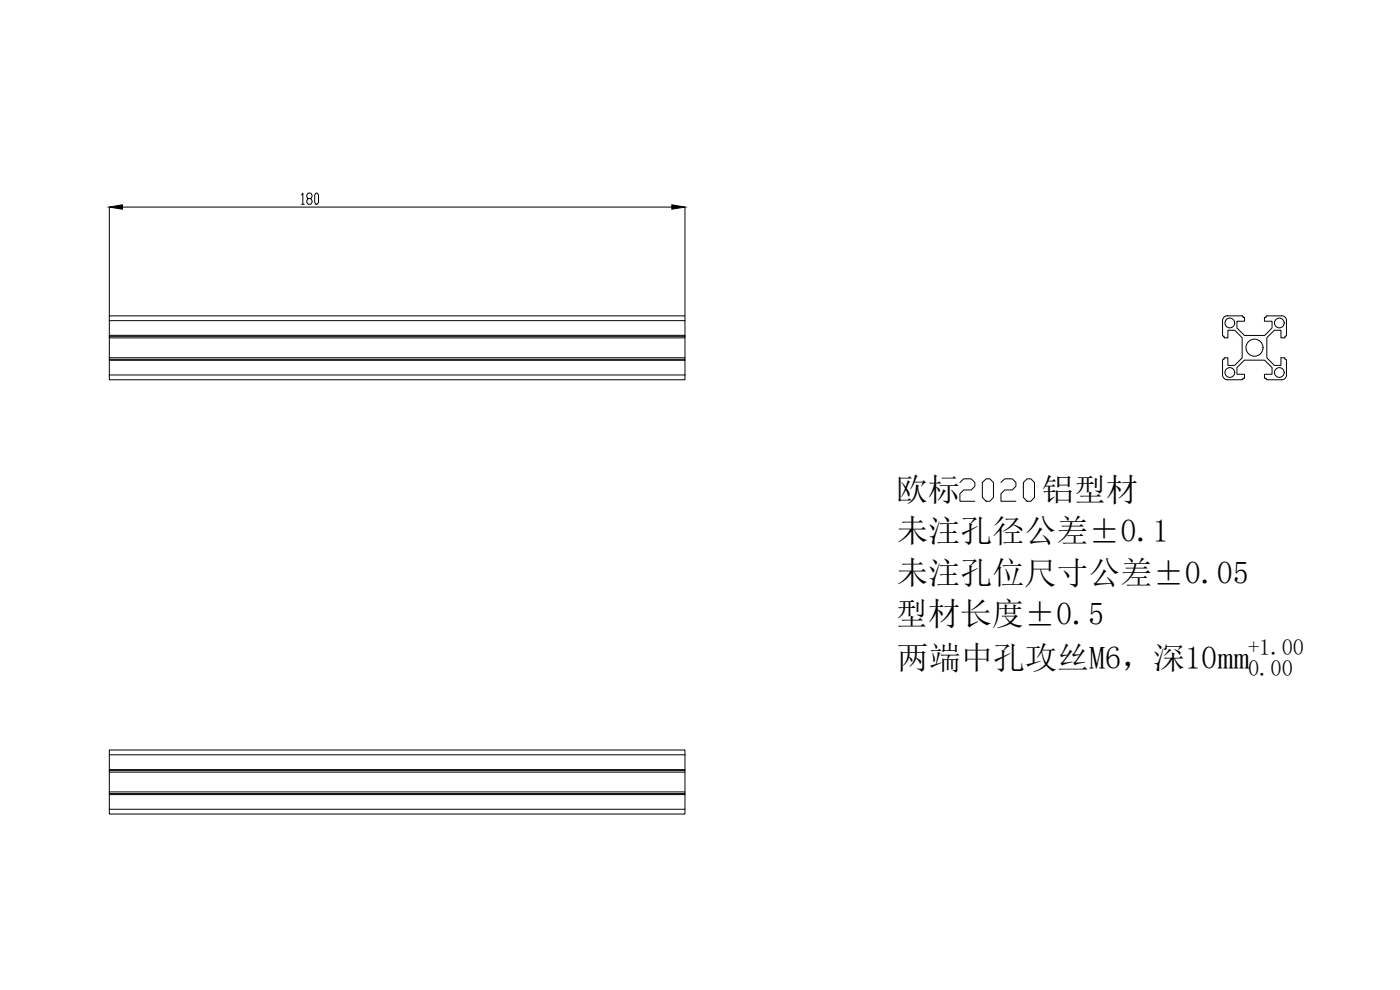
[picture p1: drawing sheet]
<svg xmlns="http://www.w3.org/2000/svg" width="420mm" height="297mm" viewBox="0 0 420 297" stroke-linecap="round" stroke-linejoin="round" font-family="sans-serif">
<!-- layer: 0 -->
<g fill="none" stroke="#000" stroke-width=".3">
<path d="M32.8 96.2v-1.4h172.8v1.4M368.3 94.8l4.5-.1 .2 .3M368.4 94.7a1.46 1.46 0 0 0-1.5 1.5v4.4l.3 .3M373 95v.2h.5v1.2h-2.3v2l2.3 2.3h6l2.3-2.3v-2h-2.3v-1.2h.4v-.2M380 95l.3-.3 4.3 .1a1.38 1.38 0 0 1 1.5 1.4v4.4l-.3 .3M32.8 112.5v-4.4h172.8v4.4M32.8 100.9v-.3h172.8v.3M32.8 100.6v-4.4h172.8v4.4M32.8 112.5v1.4h172.8v-1.4M32.8 108.1v-.3h172.8v.3M32.8 100.9v.5h172.8v-.5M32.8 107.8v-.5h172.8v.5"/>
<path d="M32.8 112.5h172.8M32.8 100.9h172.8M32.8 101.4v5.9M205.6 101.4v5.9M366.9 112.5a1.46 1.46 0 0 0 1.5 1.4M367.2 100.9h.2v.5h1.1v-2.3h2l2.3 2.2v6.1l-2.3 2.2h-2v-2.3h-1.1v.5l-.5 .3v4.4M368.3 113.9h4.4M373 113.7v-.2h.5v-1.2h-2.3v-2l2.3-2.2h6l2.3 2.2v2h-2.3v1.2h.4v.2M373 113.6l-.2 .3M380 113.6l.3 .3M385.8 100.9h-.2v.5h-1.2v-2.3h-2l-2.2 2.2v6.1l2.2 2.2h2v-2.3h1.2v.5l.5 .3v4.4M386.1 112.5a1.46 1.46 0 0 1-1.4 1.4h-4.5"/>
<path d="M288.1 144.8l1.1-1.1h2.3l1.1 1.1v1.1l-1.1 1.1h-2.3l-1.1 1.2v2.2h4.5M294.8 144.8l1.2-1.1h1.1l1.1 1.1v4.5l-1.1 1.1h-1.1l-1.2-1.1zM300.4 144.8l1.1-1.1h2.3l1.1 1.1v1.1l-1.1 1.1h-2.3l-1.1 1.2v2.2h4.5M307.1 144.8l1.1-1.1h1.2l1.1 1.1v4.5l-1.1 1.1h-1.2l-1.1-1.1zM32.8 226.5v-1.5h172.8v1.5M32.8 226.5v4.4h172.8v-4.4M32.8 230.9v.3h172.8v-.3M32.8 238.4v-.3h172.8v.3M32.8 238.4v4.4h172.8v-4.4M32.8 231.2v.5h172.8v-.5M32.8 238.1v-.5h172.8v.5M32.8 231.7v5.9"/>
<path d="M32.8 226.5h172.8M32.8 238.4h172.8M205.6 231.7v5.9M32.8 242.8v1.4h172.8v-1.4"/>
<circle cx="369.1" cy="96.9" r="1.46"/>
<circle cx="383.9" cy="96.9" r="1.46"/>
<circle cx="369.1" cy="111.8" r="1.46"/>
<circle cx="376.5" cy="104.3" r="2.56"/>
<circle cx="383.9" cy="111.8" r="1.46"/>
</g>
<path d="M90.5 58.5l.4-.6v3.4M92.5 59.6l-.4-.6v-.5l.4-.6h.8l.3 .6v.5l-.3 .6h-.8l-.4 .6v.5l.4 .6h.8l.3-.6v-.5l-.3-.6M94.8 57.9h.4l.4 .6v2.2l-.4 .6h-.4l-.4-.6v-2.2zM32.8 62.1v32.6M36.7 62.1h164.9M90.5 61.3h.8M205.6 62.1v32.6" fill="none" stroke="#000" stroke-width=".3"/>
<path d="M32.8 62.1l3.9-.6v1.3zM201.6 61.5l4 .6-4 .7z" fill="#000" stroke="#000" stroke-width=".3"/>
<g font-size="9.6">
<text x="268.9" y="150.4">欧标</text>
<text x="312.7" y="150.4">铝型材</text>
<text x="269.1" y="162.8">未注孔径公差±0.1</text>
<text x="269.1" y="175.1">未注孔位尺寸公差±0.05</text>
<text x="268.9" y="187.5">型材长度±0.5</text>
<text x="269.2" y="200.7">两端中孔攻丝M6，深10mm</text>
</g>
<g font-size="6.7">
<text x="374.6" y="196.6">+1.00</text>
<text x="374.6" y="202.7">0.00</text>
</g>
</svg>
